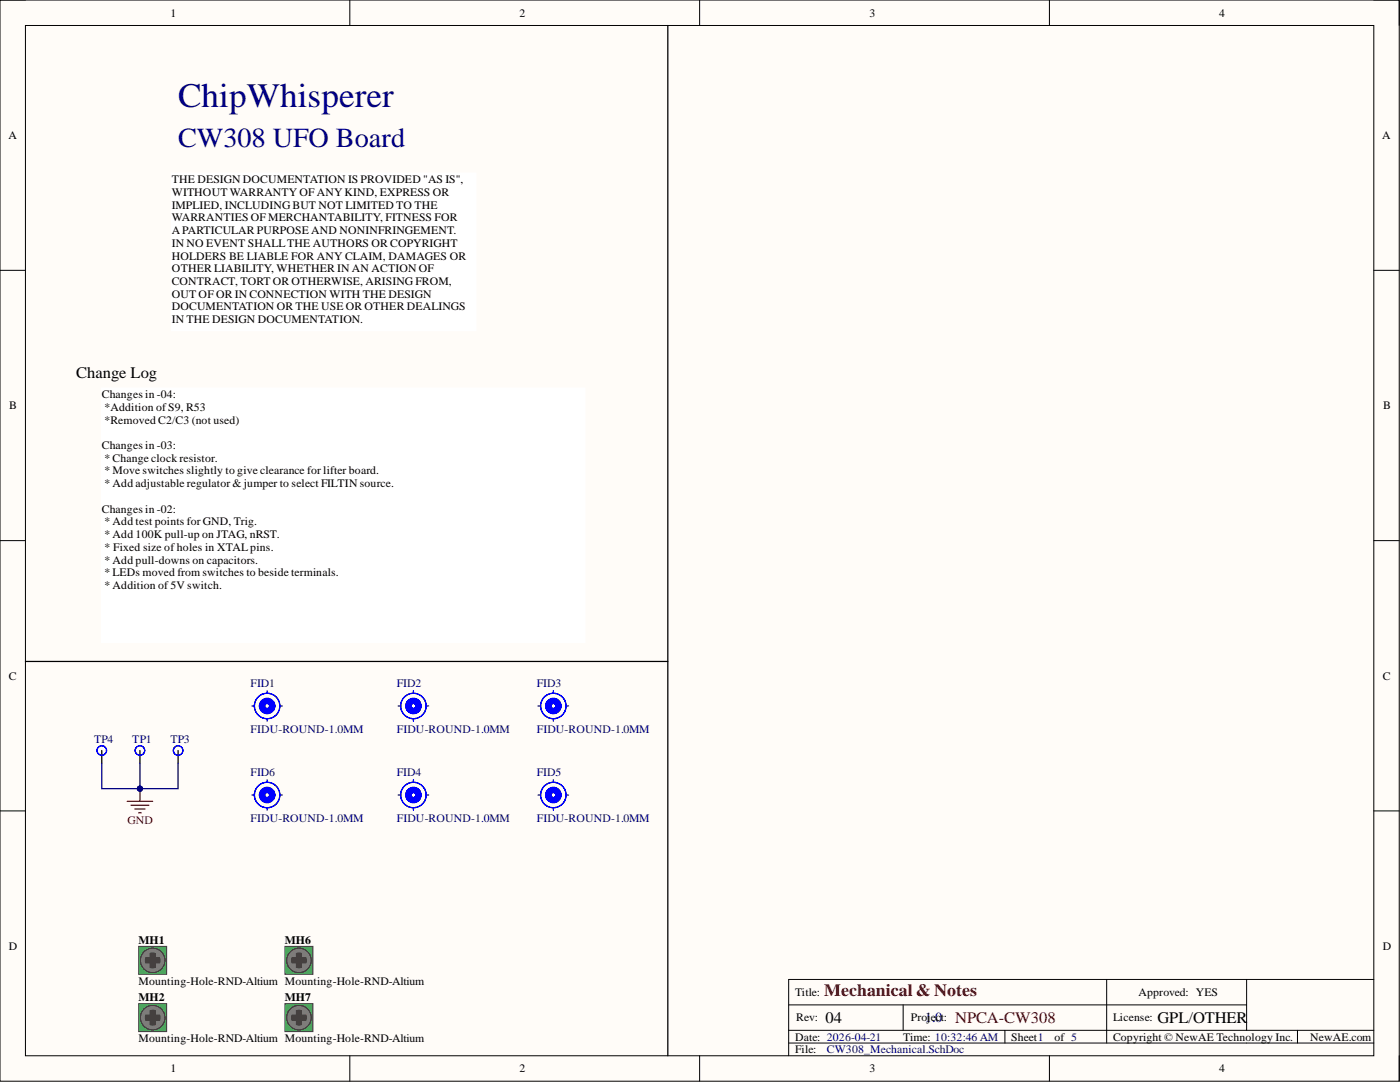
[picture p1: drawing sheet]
<svg xmlns="http://www.w3.org/2000/svg" width="279mm" height="216mm" viewBox="0 0 279 216" stroke-linecap="round" stroke-linejoin="round" font-family="sans-serif">
<path d="M0 0h279.2v215.7h-279.2z" fill-rule="evenodd" fill="#fffcf8"/>
<path d="M0 0h279.2v215.7h-279.2z" fill="none" stroke="#000" stroke-width=".2"/>
<path d="M5.1 5.1h269.1v205.6h-269.1z" fill-rule="evenodd" fill="#fffcf8"/>
<g fill="none" stroke="#000" stroke-width=".2">
<path d="M0 0h5.1M5.1 5.1h269.1v205.6h-269.1zM69.8 0v5.1M139.6 0v5.1M209.4 0v5.1M274.2 0h5v5.1M0 53.9h5.1M274.2 53.9h5M0 107.9h5.1M274.2 107.9h5M0 161.8h5.1M274.2 161.8h5"/>
<path d="M220.9 195.4v12.7M248.8 195.4v10.2M274.2 195.4h-116.8v15.3M69.8 210.7v5M139.6 210.7v5M157.4 200.5h91.4M157.4 208.1h116.8M157.4 205.6h116.8M180.2 200.5v5.1M200.6 205.6v2.5M209.4 210.7v5M258.9 205.6v2.5"/>
<path d="M279.2 210.7v5"/>
</g>
<path d="M27.7 200.3h5.6v5.5h-5.6z" fill-rule="evenodd" fill="#3bb253"/>
<path d="M27.7 200.3h5.6v5.5h-5.6z" fill="none" stroke="#443c3e" stroke-width=".2"/>
<g fill="none" stroke="#857a74" stroke-width="1.3">
<circle cx="30.5" cy="203.1" r=".61"/>
<circle cx="30.5" cy="203.1" r="1.81"/>
</g>
<path d="M28.7 202.5h3.5v1.1h-3.5z" fill-rule="evenodd" fill="#443c3e"/>
<path d="M28.7 202.5h3.5v1.1h-3.5z" fill="none" stroke="#443c3e" stroke-width=".2"/>
<path d="M30 201.3h1v3.5h-1z" fill-rule="evenodd" fill="#443c3e"/>
<g fill="none" stroke="#443c3e" stroke-width=".2">
<path d="M30 201.3h1v3.5h-1z"/>
<circle cx="30.5" cy="203.1" r="2.45"/>
</g>
<circle cx="30.5" cy="203.1" r="2" fill="none" stroke="#857a74" stroke-width=".75"/>
<path d="M27.7 188.8h5.6v5.6h-5.6z" fill-rule="evenodd" fill="#3bb253"/>
<path d="M27.7 188.8h5.6v5.6h-5.6z" fill="none" stroke="#443c3e" stroke-width=".2"/>
<g fill="none" stroke="#857a74" stroke-width="1.3">
<circle cx="30.5" cy="191.6" r=".61"/>
<circle cx="30.5" cy="191.6" r="1.81"/>
</g>
<path d="M28.7 191.1h3.5v1h-3.5z" fill-rule="evenodd" fill="#443c3e"/>
<path d="M28.7 191.1h3.5v1h-3.5z" fill="none" stroke="#443c3e" stroke-width=".2"/>
<path d="M30 189.9h1v3.5h-1z" fill-rule="evenodd" fill="#443c3e"/>
<g fill="none" stroke="#443c3e" stroke-width=".2">
<path d="M30 189.9h1v3.5h-1z"/>
<circle cx="30.5" cy="191.6" r="2.45"/>
</g>
<circle cx="30.5" cy="191.6" r="2" fill="none" stroke="#857a74" stroke-width=".75"/>
<path d="M56.9 188.8h5.6v5.6h-5.6z" fill-rule="evenodd" fill="#3bb253"/>
<path d="M56.9 188.8h5.6v5.6h-5.6z" fill="none" stroke="#443c3e" stroke-width=".2"/>
<g fill="none" stroke="#857a74" stroke-width="1.3">
<circle cx="59.7" cy="191.6" r=".61"/>
<circle cx="59.7" cy="191.6" r="1.81"/>
</g>
<path d="M57.9 191.1h3.5v1h-3.5z" fill-rule="evenodd" fill="#443c3e"/>
<path d="M57.9 191.1h3.5v1h-3.5z" fill="none" stroke="#443c3e" stroke-width=".2"/>
<path d="M59.2 189.9h1v3.5h-1z" fill-rule="evenodd" fill="#443c3e"/>
<g fill="none" stroke="#443c3e" stroke-width=".2">
<path d="M59.2 189.9h1v3.5h-1z"/>
<circle cx="59.7" cy="191.6" r="2.45"/>
</g>
<circle cx="59.7" cy="191.6" r="2" fill="none" stroke="#857a74" stroke-width=".75"/>
<path d="M56.9 200.3h5.6v5.5h-5.6z" fill-rule="evenodd" fill="#3bb253"/>
<path d="M56.9 200.3h5.6v5.5h-5.6z" fill="none" stroke="#443c3e" stroke-width=".2"/>
<g fill="none" stroke="#857a74" stroke-width="1.3">
<circle cx="59.7" cy="203.1" r=".61"/>
<circle cx="59.7" cy="203.1" r="1.81"/>
</g>
<path d="M57.9 202.5h3.5v1.1h-3.5z" fill-rule="evenodd" fill="#443c3e"/>
<path d="M57.9 202.5h3.5v1.1h-3.5z" fill="none" stroke="#443c3e" stroke-width=".2"/>
<path d="M59.2 201.3h1v3.5h-1z" fill-rule="evenodd" fill="#443c3e"/>
<g fill="none" stroke="#443c3e" stroke-width=".2">
<path d="M59.2 201.3h1v3.5h-1z"/>
<circle cx="59.7" cy="203.1" r="2.45"/>
</g>
<circle cx="59.7" cy="203.1" r="2" fill="none" stroke="#857a74" stroke-width=".75"/>
<path d="M20.3 149.8v2.5M27.9 149.8v2.5M35.5 149.8v2.5" fill="none" stroke="#000" stroke-width=".25"/>
<g fill="none" stroke="#00f" stroke-width=".25">
<circle cx="20.3" cy="149.8" r=".95"/>
<circle cx="27.9" cy="149.8" r=".95"/>
<circle cx="35.5" cy="149.8" r=".95"/>
</g>
<path d="M25.4 159.9h5.1M27.9 157.4v2.5M26.1 160.7h3.6M26.9 161.4h2M27.7 162.2h.5" fill="none" stroke="#800000" stroke-width=".25"/>
<circle cx="27.9" cy="157.4" r=".51" fill="#000080"/>
<circle cx="27.9" cy="157.4" r=".51" fill="none" stroke="#000080" stroke-width=".2"/>
<path d="M20.3 152.3v5.1h7.6v-5.1" fill="none" stroke="#000080" stroke-width=".25"/>
<circle cx="27.9" cy="157.4" r=".51" fill="#000080"/>
<circle cx="27.9" cy="157.4" r=".51" fill="none" stroke="#000080" stroke-width=".2"/>
<path d="M35.5 152.3v5.1h-7.6" fill="none" stroke="#000080" stroke-width=".25"/>
<circle cx="27.9" cy="157.4" r=".51" fill="#000080"/>
<circle cx="27.9" cy="157.4" r=".51" fill="none" stroke="#000080" stroke-width=".2"/>
<g fill="none" stroke="#00f" stroke-width=".25">
<path d="M53.3 137.8v.5M82.5 137.8v.5M110.4 137.8v.5M50.3 140.9h.5M50.3 158.6h.5M53.3 143.4v.5M53.3 155.6v.5M55.8 140.9h.6M55.8 158.6h.6M79.5 140.9h.5M79.5 158.6h.5M82.5 143.4v.5"/>
<path d="M82.5 155.6v.5M85 140.9h.6M85 158.6h.6M107.4 140.9h.5M107.4 158.6h.5M110.4 143.4v.5M110.4 155.6v.5M113 140.9h.5M113 158.6h.5M53.3 161.2v.5M82.5 161.2v.5M110.4 161.2v.5"/>
<circle cx="53.3" cy="158.6" r="2.54"/>
<circle cx="53.3" cy="140.9" r="2.54"/>
<circle cx="82.5" cy="158.6" r="2.54"/>
<circle cx="82.5" cy="140.9" r="2.54"/>
<circle cx="110.4" cy="158.6" r="2.54"/>
<circle cx="110.4" cy="140.9" r="2.54"/>
</g>
<g fill="none" stroke="#00f" stroke-width="1.3">
<circle cx="53.3" cy="140.9" r="1.02"/>
<circle cx="53.3" cy="158.6" r="1.02"/>
<circle cx="82.5" cy="140.9" r="1.02"/>
<circle cx="82.5" cy="158.6" r="1.02"/>
<circle cx="110.4" cy="140.9" r="1.02"/>
<circle cx="110.4" cy="158.6" r="1.02"/>
</g>
<path d="M133.3 5.1v205.6M5.1 132h128.2" fill="none" stroke="#000" stroke-width=".25"/>
<path d="M34.3 34.5h60.7v31.5h-60.7z" fill-rule="evenodd" fill="#fff"/>
<path d="M34.3 34.5h60.7v31.5h-60.7z" fill="none" stroke="#fff" stroke-width=".2"/>
<path d="M20.3 77.4h96.5v50.8h-96.5z" fill-rule="evenodd" fill="#fff"/>
<path d="M20.3 77.4h96.5v50.8h-96.5z" fill="none" stroke="#fff" stroke-width=".2"/>
<text font-size="6.9" fill="#000080" x="35.5" y="21.3">ChipWhisperer</text>
<text font-size="5.5" fill="#000080" x="35.5" y="29.3">CW308 UFO Board</text>
<text font-size="3.5" fill="#800000" x="164.5" y="198.7">Mechanical &amp; Notes</text>
<g font-size="3.2">
<text x="15.2" y="75.5">Change Log</text>
<text x="164.8" y="204.2">04</text>
<text x="231" y="204.2">GPL/OTHER</text>
</g>
<text font-size="3.2" fill="#800000" x="190.7" y="204.2">NPCA-CW308</text>
<text font-size="2.8" fill="#000080" x="184.6" y="204">1.0</text>
<g font-size="2.3">
<text x="34" y="3.3">1</text>
<text x="103.7" y="3.3">2</text>
<text x="173.6" y="3.3">3</text>
<text x="243.3" y="3.3">4</text>
<text x="1.7" y="27.8">A</text>
<text x="275.9" y="27.8">A</text>
<text x="34.3" y="36.6">THE DESIGN DOCUMENTATION IS PROVIDED &quot;AS IS&quot;,</text>
<text x="34.3" y="39.1">WITHOUT WARRANTY OF ANY KIND, EXPRESS OR</text>
<text x="34.3" y="41.6">IMPLIED, INCLUDING BUT NOT LIMITED TO THE</text>
<text x="34.3" y="44.2">WARRANTIES OF MERCHANTABILITY, FITNESS FOR</text>
<text x="34.3" y="46.7">A PARTICULAR PURPOSE AND NONINFRINGEMENT.</text>
<text x="34.3" y="49.2">IN NO EVENT SHALLTHE AUTHORS OR COPYRIGHT</text>
<text x="34.3" y="51.8">HOLDERS BE LIABLE FOR ANY CLAIM, DAMAGES OR</text>
<text x="34.3" y="54.3">OTHER LIABILITY, WHETHER IN AN ACTION OF</text>
<text x="34.3" y="56.9">CONTRACT, TORT OR OTHERWISE, ARISING FROM,</text>
<text x="34.3" y="59.4">OUT OF OR IN CONNECTION WITH THE DESIGN</text>
<text x="34.3" y="61.9">DOCUMENTATION OR THE USE OR OTHER DEALINGS</text>
<text x="34.3" y="64.5">IN THE DESIGN DOCUMENTATION.</text>
<text x="1.9" y="81.6">B</text>
<text x="20.3" y="79.4">Changes in -04:</text>
<text x="20.9" y="82">*Addition ofS9, R53</text>
<text x="276" y="81.6">B</text>
<text x="20.3" y="89.6">Changes in -03:</text>
<text x="20.9" y="84.5">*Removed C2/C3 (not used)</text>
<text x="20.9" y="92.1">* Change clock resistor.</text>
<text x="20.9" y="94.7">* Move switches slightly to give clearance for lifter board.</text>
<text x="20.9" y="97.2">* Add adjustable regulator &amp; jumper to select FILTIN source.</text>
<text x="20.3" y="102.3">Changes in -02:</text>
<text x="20.9" y="104.8">* Add test points for GND, Trig.</text>
<text x="20.9" y="107.4">* Add 100K pull-up on JTAG, nRST.</text>
<text x="20.9" y="109.9">* Fixed size of holes in XTAL pins.</text>
<text x="20.9" y="112.4">* Add pull-downs on capacitors.</text>
<text x="20.9" y="115">* LEDs moved from switches to beside terminals.</text>
<text x="20.9" y="117.5">* Addition of5V switch.</text>
<text x="1.8" y="135.6">C</text>
<text x="275.9" y="135.6">C</text>
<text x="1.8" y="189.5">D</text>
<text x="27.7" y="188.3">MH1</text>
<text x="56.9" y="188.3">MH6</text>
<text x="275.9" y="189.5">D</text>
<text x="27.7" y="196.5">Mounting-Hole-RND-Altium Mounting-Hole-RND-Altium</text>
<text x="27.7" y="199.8">MH2</text>
<text x="56.9" y="199.8">MH7</text>
<text x="158.7" y="198.7">Title:</text>
<text x="158.9" y="203.8">Rev:</text>
<text x="181.8" y="203.8">Project:</text>
<text x="222.1" y="203.8">License:</text>
<text x="227.2" y="198.7">Approved: YES</text>
<text x="27.7" y="207.9">Mounting-Hole-RND-Altium Mounting-Hole-RND-Altium</text>
<text x="158.7" y="207.6">Date: 2026-04-21</text>
<text x="180.2" y="207.6">Time: 10:32:46 AM</text>
<text x="201.8" y="207.6">Sheet1</text>
<text x="210.5" y="207.6">of 5</text>
<text x="222.1" y="207.6">Copyright © NewAE Technology Inc.</text>
<text x="261.5" y="207.6">NewAE.com</text>
<text x="34" y="214">1</text>
<text x="103.7" y="214">2</text>
<text x="158.7" y="210.2">File:</text>
<text x="173.6" y="214">3</text>
<text x="243.3" y="214">4</text>
</g>
<g font-size="2.3" fill="#000080">
<text x="50" y="137.1">FID1</text>
<text x="79.2" y="137.1">FID2</text>
<text x="107.1" y="137.1">FID3</text>
<text x="18.8" y="148.2">TP4</text>
<text x="26.4" y="148.2">TP1</text>
<text x="34" y="148.2">TP3</text>
<text x="50" y="146.2">FIDU-ROUND-1.0MM</text>
<text x="79.2" y="146.2">FIDU-ROUND-1.0MM</text>
<text x="107.1" y="146.2">FIDU-ROUND-1.0MM</text>
<text x="50" y="154.8">FID6</text>
<text x="79.2" y="154.8">FID4</text>
<text x="107.1" y="154.8">FID5</text>
<text x="50" y="164">FIDU-ROUND-1.0MM</text>
<text x="79.2" y="164">FIDU-ROUND-1.0MM</text>
<text x="107.1" y="164">FIDU-ROUND-1.0MM</text>
<text x="165" y="210.2">CW308_Mechanical.SchDoc</text>
</g>
<text font-size="2.3" fill="#800000" x="25.5" y="164.5">GND</text>
</svg>
